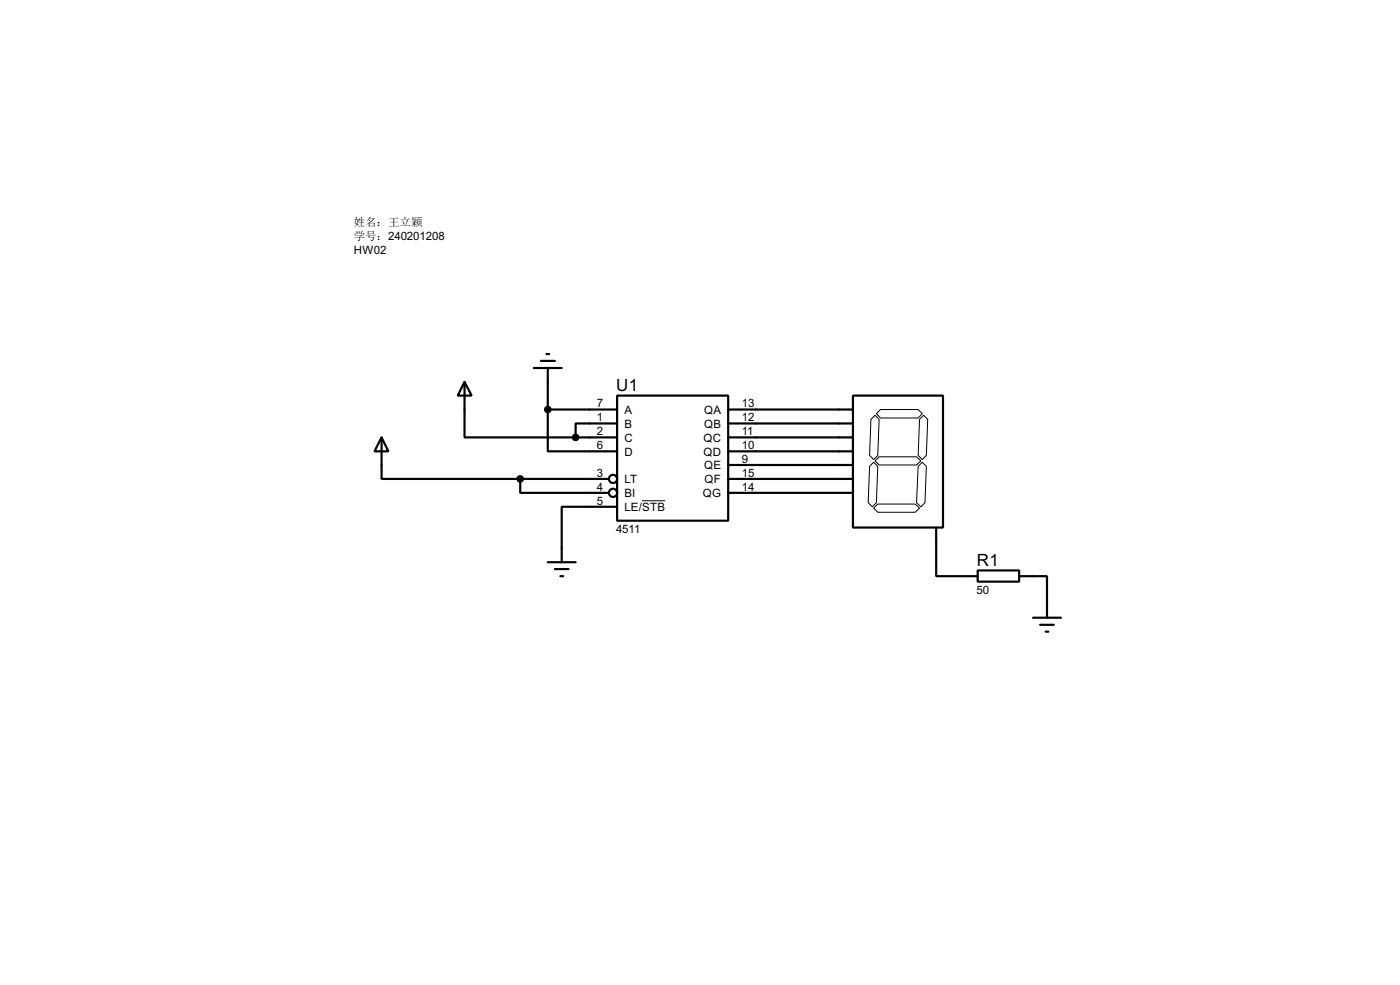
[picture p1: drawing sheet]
<svg xmlns="http://www.w3.org/2000/svg" width="256mm" height="180mm" viewBox="0 0 256 180" stroke-linecap="round" stroke-linejoin="round" font-family="sans-serif">
<g fill="none" stroke="#000" stroke-width=".4">
<path d="M85.1 69.9l1.3 2.5h-2.5zM85.1 69.9v10.2h20.4M97.8 67.4h5.1M99.1 66.1h2.6M100.1 64.8h.5M100.4 75v7.6h12.7M100.4 75h12.7M100.4 67.4v7.6M113.1 72.4h20.3v22.9h-20.3zM113.1 77.5h-7.6v2.6M133.4 75h22.9M133.4 77.5h22.9"/>
<path d="M156.3 72.4h16.5v24.2h-16.5zM69.9 80.1l1.3 2.5h-2.6zM69.9 80.1v7.6h25.4M95.3 87.7v2.5h16.3M95.3 87.7h16.3M105.5 80.1h7.6M113.1 92.8h-10.2v10.1M133.4 80.1h22.9M133.4 82.6h22.9M133.4 85.1h22.9M133.4 87.7h22.9M133.4 90.2h22.9"/>
<path d="M171.5 96.6v8.9h7.6M100.4 102.9h5.1M101.7 104.2h2.5M102.7 105.5h.5M179.1 104.4h7.6v2.1h-7.6zM186.7 105.5h5.1v7.6M189.3 113.1h5.1M190.6 114.4h2.5M191.6 115.6h.5"/>
<circle cx="112.3" cy="87.7" r=".75"/>
<circle cx="112.3" cy="90.2" r=".75"/>
</g>
<path d="M159.6 76.8l.7-.8 .8 .8-.3 6.6-.7 .7-.8-.7zM161.3 75h6.9l.8 .7-.8 .8h-6.9l-.7-.8zM168.5 76.8l.7-.8 .8 .8-.3 6.6-.7 .7-.8-.7zM117.6 91.7h4.3M159.3 85.4l.8-.8 .7 .8-.2 6.6-.8 .8-.7-.8zM160.1 93l.7-.7h6.9l.8 .7-.8 .8h-6.9zM160.3 84.4l.8-.8h6.8l.8 .8-.8 .7h-6.8zM168.2 85.4l.8-.8 .7 .8-.2 6.6-.8 .8-.8-.8z" fill="none" stroke="#000" stroke-width=".18"/>
<g fill="#000" stroke="#000" stroke-width=".4">
<circle cx="100.3" cy="75" r=".5"/>
<circle cx="95.3" cy="87.7" r=".5"/>
<circle cx="105.4" cy="80.1" r=".5"/>
</g>
<g font-size="3.5">
<text x="112.9" y="71.6">U1</text>
<text x="179" y="103.6">R1</text>
</g>
<g font-size="2.4">
<text x="64.8" y="46.5">HW02</text>
<text x="109.4" y="74.6">7</text>
<text x="109.4" y="77.1">1</text>
<text x="114.4" y="75.8">A</text>
<text x="129" y="75.8">QA</text>
<text x="135.9" y="74.6">13</text>
<text x="135.9" y="77.1">12</text>
<text x="109.4" y="79.7">2</text>
<text x="109.4" y="82.2">6</text>
<text x="114.4" y="78.3">B</text>
<text x="114.4" y="80.8">C</text>
<text x="114.4" y="83.4">D</text>
<text x="128.9" y="80.8">QC</text>
<text x="128.9" y="83.4">QD</text>
<text x="129" y="78.3">QB</text>
<text x="135.9" y="79.7">11</text>
<text x="135.9" y="82.2">10</text>
<text x="109.4" y="87.3">3</text>
<text x="109.4" y="89.8">4</text>
<text x="114.4" y="88.5">LT</text>
<text x="129" y="85.9">QE</text>
<text x="129.1" y="88.5">QF</text>
<text x="135.9" y="84.7">9</text>
<text x="135.9" y="87.3">15</text>
<text x="135.9" y="89.8">14</text>
<text x="109.4" y="92.4">5</text>
<text x="114.4" y="91">BI</text>
<text x="114.4" y="93.6">LE/STB</text>
<text x="128.7" y="91">QG</text>
<text x="112.9" y="97.5">4511</text>
<text x="178.9" y="108.7">50</text>
</g>
<g font-size="2.1">
<text x="64.8" y="41.4">姓名：王立颖</text>
<text x="64.8" y="43.9">学号：240201208</text>
</g>
</svg>
